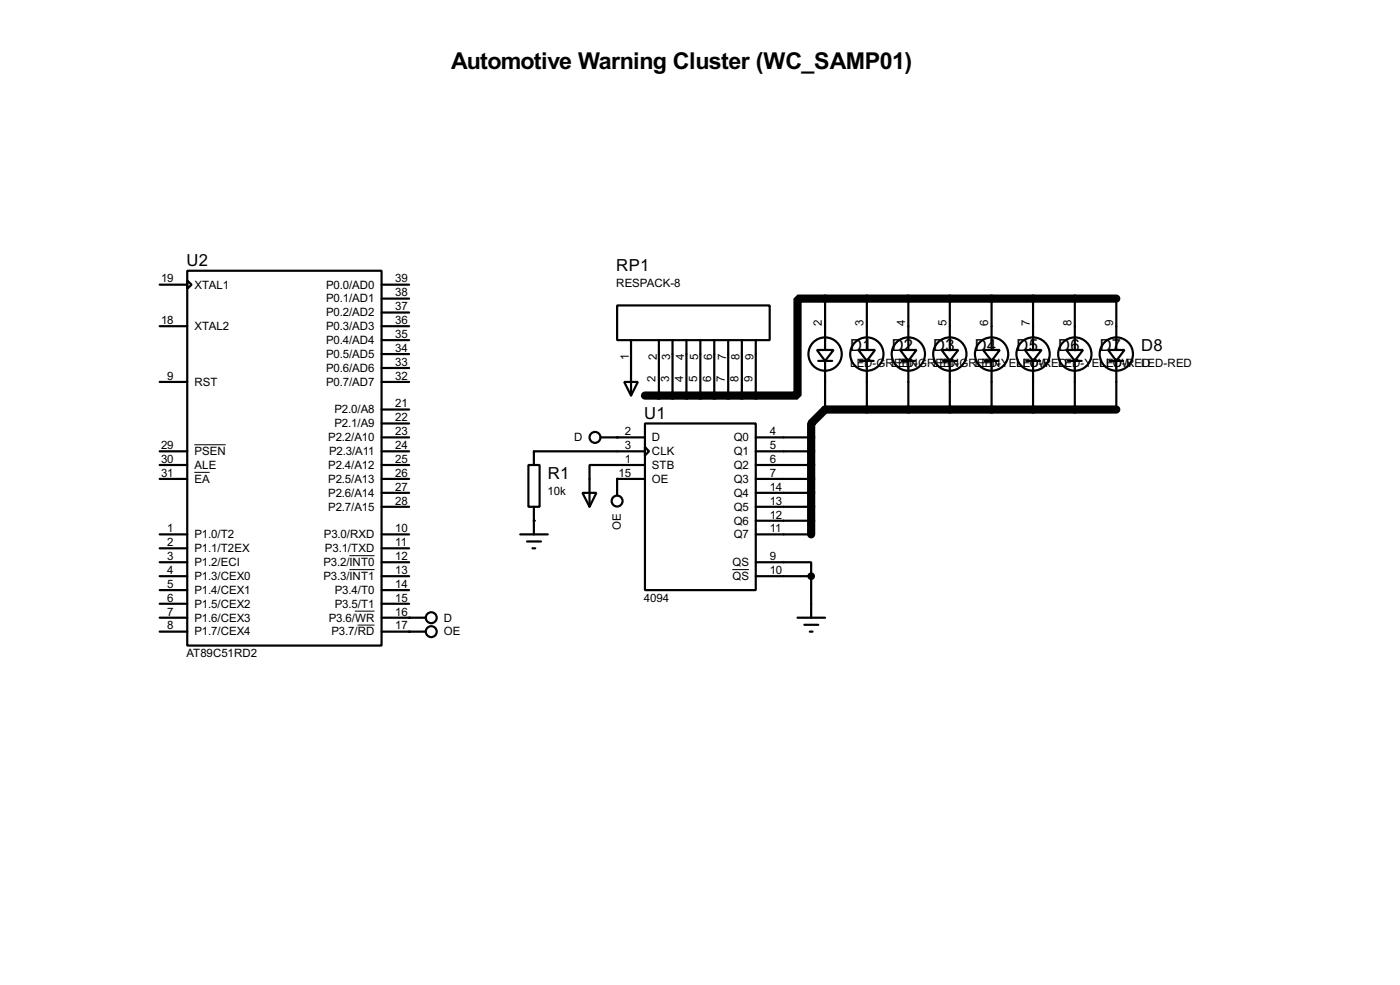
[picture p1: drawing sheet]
<svg xmlns="http://www.w3.org/2000/svg" width="256mm" height="180mm" viewBox="0 0 256 180" stroke-linecap="round" stroke-linejoin="round" font-family="sans-serif">
<path d="M204.5 54.7h-58.4v17.7h-27.9M204.5 75h-53.3l-2.6 2.5v20.3" fill="none" stroke="#000" stroke-width="1.5"/>
<g fill="none" stroke="#000" stroke-width=".4">
<path d="M29.3 59.7h5M29.3 52.1h5M34.3 49.6h35.6v68.6h-35.6zM34.3 51.4l.8 .7-.8 .8zM69.9 59.7h5.1M69.9 52.1h5.1M69.9 54.7h5.1M69.9 57.2h5.1M113.1 55.9h27.9v6.4h-27.9zM151.2 54.7v9.4M158.8 54.7v9.4M166.4 54.7v9.4"/>
<path d="M174 54.7v9.4M181.7 54.7v9.4M189.3 54.7v9.4M196.9 54.7v9.4M204.5 54.7v9.4M29.3 69.9h5M69.9 69.9h5.1M69.9 62.3h5.1M69.9 64.8h5.1M69.9 67.4h5.1M69.9 75h5.1M69.9 77.5h5.1"/>
<path d="M114.4 69.9h2.5l-1.3 2.5zM115.6 62.3v10.1M118.2 77.5h20.3v30.5h-20.3zM120.7 62.3v10.1M123.2 62.3v10.1M125.8 62.3v10.1M128.3 62.3v10.1M130.9 62.3v10.1M133.4 62.3v10.1M135.9 62.3v10.1M138.5 62.3v10.1M149.7 64.1h3l-1.5 2z"/>
<path d="M149.9 66.1h2.6M151.2 66.1v8.9M157.3 64.1h3l-1.5 2zM157.5 66.1h2.6M158.8 66.1v8.9M164.9 64.1h3l-1.5 2zM165.2 66.1h2.5M166.4 66.1v8.9M172.5 64.1h3.1l-1.6 2zM172.8 66.1h2.5M174 66.1v8.9M180.1 64.1h3.1l-1.5 2z"/>
<path d="M180.4 66.1h2.5M181.7 66.1v8.9M187.8 64.1h3l-1.5 2zM188 66.1h2.6M189.3 66.1v8.9M195.4 64.1h3l-1.5 2zM195.6 66.1h2.6M196.9 66.1v8.9M203 64.1h3l-1.5 2zM203.3 66.1h2.5M204.5 66.1v8.9M29.3 82.6h5"/>
<path d="M29.3 85.1h5M29.3 87.7h5M29.3 97.8h5M69.9 80.1h5.1M69.9 82.6h5.1M69.9 85.1h5.1M69.9 87.7h5.1M69.9 90.2h5.1M69.9 92.8h5.1M69.9 97.8h5.1M95.3 97.8h5.1M96.6 99.1h2.5"/>
<path d="M96.8 85.1h2.1v7.7h-2.1zM97.8 92.8v5M106.7 90.2h2.6l-1.3 2.6zM110 80.1h8.2M118.2 81.8l.7 .8-.7 .8zM118.2 85.1h-10.2v7.7M118.2 82.6h-20.4v2.5M118.2 87.7h-5.1v3M138.5 80.1h10.1M138.5 82.6h10.1M138.5 85.1h10.1M138.5 87.7h10.1"/>
<path d="M138.5 90.2h10.1M138.5 92.8h10.1M138.5 95.3h10.1M138.5 97.8h10.1M29.3 105.5h5M29.3 102.9h5M29.3 100.4h5M29.3 113.1h5M29.3 115.6h5M29.3 108h5M29.3 110.5h5M69.9 105.5h5.1"/>
<path d="M69.9 102.9h5.1M69.9 100.4h5.1M69.9 113.1h8.1M69.9 115.6h8.1M69.9 108h5.1M69.9 110.5h5.1M97.6 100.4h.5M138.5 102.9h10.1v2.6M138.5 105.5h10.1M146.1 113.1h5.1M147.4 114.4h2.5M148.4 115.6h.5"/>
<path d="M148.6 105.5v7.6"/>
<circle cx="151.1" cy="64.8" r="3.1"/>
<circle cx="158.8" cy="64.8" r="3.1"/>
<circle cx="166.4" cy="64.8" r="3.1"/>
<circle cx="174" cy="64.8" r="3.1"/>
<circle cx="181.6" cy="64.8" r="3.1"/>
<circle cx="189.2" cy="64.8" r="3.1"/>
<circle cx="196.9" cy="64.8" r="3.1"/>
<circle cx="204.5" cy="64.8" r="3.1"/>
<circle cx="109" cy="80.1" r="1"/>
<circle cx="113" cy="91.7" r="1"/>
<circle cx="79" cy="115.6" r="1"/>
<circle cx="79" cy="113.1" r="1"/>
</g>
<g fill="#000">
<circle cx="97.8" cy="95.3" r=".2"/>
<circle cx="113.1" cy="87.7" r=".2"/>
<circle cx="113.1" cy="80.1" r=".2"/>
<circle cx="75" cy="113.1" r=".2"/>
<circle cx="75" cy="115.6" r=".2"/>
</g>
<path d="M35.6 86.5h2.8M35.6 81.4h5.8M64 104.3h4.6M64 101.7h4.6M65 111.9h3.6M65.5 114.4h3.1M134.2 104.3h3" fill="none" stroke="#000" stroke-width=".18"/>
<circle cx="148.6" cy="105.5" r=".5" fill="#000" stroke="#000" stroke-width=".4"/>
<text font-size="4.8" x="82.7" y="12.7">Automotive Warning Cluster (WC_SAMP01)</text>
<g font-size="3.4">
<text x="34.2" y="48.7">U2</text>
<text x="112.9" y="49.6">RP1</text>
<text x="155.8" y="64.3">D1</text>
<text x="163.4" y="64.3">D2</text>
<text x="171" y="64.3">D3</text>
<text x="178.6" y="64.3">D4</text>
<text x="186.2" y="64.3">D5</text>
<text x="193.9" y="64.3">D6</text>
<text x="201.5" y="64.3">D7</text>
<text x="209.1" y="64.3">D8</text>
<text x="118" y="76.7">U1</text>
<text x="100.4" y="87.7">R1</text>
</g>
<g font-size="2.4">
<text x="29.5" y="51.7">19</text>
<text x="35.6" y="52.8">XTAL1</text>
<text x="59.7" y="52.8">P0.0/AD0</text>
<text x="72.4" y="51.7">39</text>
<text x="112.9" y="52.6">RESPACK-8</text>
<text x="29.5" y="59.3">18</text>
<text x="59.7" y="55.4">P0.1/AD1</text>
<text x="59.7" y="57.9">P0.2/AD2</text>
<text x="72.4" y="54.3">38</text>
<text x="72.4" y="56.8">37</text>
<text x="72.4" y="59.3">36</text>
<text x="150.6" y="59.7" transform="rotate(-90 150.6 59.7)">2</text>
<text x="158.2" y="59.7" transform="rotate(-90 158.2 59.7)">3</text>
<text x="165.8" y="59.7" transform="rotate(-90 165.8 59.7)">4</text>
<text x="173.4" y="59.7" transform="rotate(-90 173.4 59.7)">5</text>
<text x="181.1" y="59.7" transform="rotate(-90 181.1 59.7)">6</text>
<text x="188.7" y="59.7" transform="rotate(-90 188.7 59.7)">7</text>
<text x="196.3" y="59.7" transform="rotate(-90 196.3 59.7)">8</text>
<text x="203.9" y="59.7" transform="rotate(-90 203.9 59.7)">9</text>
<text x="35.6" y="60.4">XTAL2</text>
<text x="59.7" y="60.4">P0.3/AD3</text>
<text x="59.7" y="63">P0.4/AD4</text>
<text x="59.7" y="65.5">P0.5/AD5</text>
<text x="72.4" y="61.9">35</text>
<text x="72.4" y="64.4">34</text>
<text x="115.2" y="66" transform="rotate(-90 115.2 66)">1</text>
<text x="120.3" y="65.9" transform="rotate(-90 120.3 65.9)">2</text>
<text x="122.8" y="65.9" transform="rotate(-90 122.8 65.9)">3</text>
<text x="125.4" y="66" transform="rotate(-90 125.4 66)">4</text>
<text x="127.9" y="66" transform="rotate(-90 127.9 66)">5</text>
<text x="130.5" y="66" transform="rotate(-90 130.5 66)">6</text>
<text x="133" y="65.9" transform="rotate(-90 133 65.9)">7</text>
<text x="135.5" y="65.9" transform="rotate(-90 135.5 65.9)">8</text>
<text x="138.1" y="66" transform="rotate(-90 138.1 66)">9</text>
<text x="30.7" y="69.5">9</text>
<text x="35.6" y="70.6">RST</text>
<text x="59.7" y="68.1">P0.6/AD6</text>
<text x="59.7" y="70.6">P0.7/AD7</text>
<text x="72.4" y="67">33</text>
<text x="72.4" y="69.5">32</text>
<text x="120.1" y="69.9" transform="rotate(-90 120.1 69.9)">2</text>
<text x="122.6" y="69.9" transform="rotate(-90 122.6 69.9)">3</text>
<text x="125.2" y="69.9" transform="rotate(-90 125.2 69.9)">4</text>
<text x="127.7" y="69.9" transform="rotate(-90 127.7 69.9)">5</text>
<text x="130.3" y="69.9" transform="rotate(-90 130.3 69.9)">6</text>
<text x="132.8" y="69.9" transform="rotate(-90 132.8 69.9)">7</text>
<text x="135.3" y="69.9" transform="rotate(-90 135.3 69.9)">8</text>
<text x="137.9" y="69.9" transform="rotate(-90 137.9 69.9)">9</text>
<text x="155.7" y="67.3">LED-GRLEEEDN-GRLEEEDN-GRLEEEDN-YELLOW</text>
<text x="186.2" y="67.3">LED-RELDED-YELLOW</text>
<text x="201.4" y="67.3">LED-RELDED-RED</text>
<text x="61.3" y="75.7">P2.0/A8</text>
<text x="72.4" y="74.6">21</text>
<text x="72.4" y="77.1">22</text>
<text x="29.5" y="82.2">29</text>
<text x="35.6" y="83.3">PSEN</text>
<text x="60.1" y="80.8">P2.2/A10</text>
<text x="60.3" y="83.3">P2.3/A11</text>
<text x="61.3" y="78.2">P2.1/A9</text>
<text x="72.4" y="79.7">23</text>
<text x="72.4" y="82.2">24</text>
<text x="105.2" y="80.8">D</text>
<text x="114.5" y="79.7">2</text>
<text x="114.5" y="82.2">3</text>
<text x="119.4" y="80.8">D</text>
<text x="119.4" y="83.3">CLK</text>
<text x="134.4" y="80.8">Q0</text>
<text x="134.4" y="83.3">Q1</text>
<text x="141" y="79.7">4</text>
<text x="141" y="82.2">5</text>
<text x="29.5" y="84.7">30</text>
<text x="29.5" y="87.3">31</text>
<text x="35.6" y="85.8">ALE</text>
<text x="35.6" y="88.4">EA</text>
<text x="60.1" y="85.8">P2.4/A12</text>
<text x="60.1" y="88.4">P2.5/A13</text>
<text x="72.4" y="84.7">25</text>
<text x="72.4" y="87.3">26</text>
<text x="72.4" y="89.8">27</text>
<text x="113.3" y="87.3">15</text>
<text x="114.5" y="84.7">1</text>
<text x="119.4" y="85.8">STB</text>
<text x="119.4" y="88.4">OE</text>
<text x="134.4" y="85.8">Q2</text>
<text x="134.4" y="88.4">Q3</text>
<text x="141" y="84.7">6</text>
<text x="141" y="87.3">7</text>
<text x="141" y="89.8">14</text>
<text x="60.1" y="93.5">P2.7/A15</text>
<text x="60.1" y="90.9">P2.6/A14</text>
<text x="72.4" y="92.4">28</text>
<text x="100.3" y="90.7">10k</text>
<text x="134.4" y="90.9">Q4</text>
<text x="134.4" y="93.5">Q5</text>
<text x="141" y="92.4">13</text>
<text x="141" y="94.9">12</text>
<text x="30.7" y="97.4">1</text>
<text x="30.7" y="100">2</text>
<text x="35.6" y="98.5">P1.0/T2</text>
<text x="35.6" y="101.1">P1.1/T2EX</text>
<text x="59.3" y="98.5">P3.0/RXD</text>
<text x="59.5" y="101.1">P3.1/TXD</text>
<text x="72.4" y="97.4">10</text>
<text x="72.4" y="100">11</text>
<text x="113.8" y="97" transform="rotate(-90 113.8 97)">OE</text>
<text x="134.4" y="96">Q6</text>
<text x="134.4" y="98.5">Q7</text>
<text x="141" y="97.4">11</text>
<text x="30.7" y="102.5">3</text>
<text x="30.7" y="105.1">4</text>
<text x="30.7" y="107.6">5</text>
<text x="35.6" y="103.6">P1.2/ECI</text>
<text x="35.6" y="106.2">P1.3/CEX0</text>
<text x="59.2" y="103.6">P3.2/INT0</text>
<text x="59.2" y="106.2">P3.3/INT1</text>
<text x="72.4" y="102.5">12</text>
<text x="72.4" y="105.1">13</text>
<text x="72.4" y="107.6">14</text>
<text x="134.2" y="103.6">QS</text>
<text x="134.2" y="106.2">QS</text>
<text x="141" y="102.5">9</text>
<text x="141" y="105.1">10</text>
<text x="30.7" y="110.1">6</text>
<text x="30.7" y="112.7">7</text>
<text x="35.6" y="108.7">P1.4/CEX1</text>
<text x="35.6" y="111.2">P1.5/CEX2</text>
<text x="35.6" y="113.8">P1.6/CEX3</text>
<text x="60.2" y="113.8">P3.6/WR</text>
<text x="61.3" y="108.7">P3.4/T0</text>
<text x="61.3" y="111.2">P3.5/T1</text>
<text x="72.4" y="112.7">16</text>
<text x="72.4" y="110.1">15</text>
<text x="81.3" y="113.8">D</text>
<text x="118" y="110.1">4094</text>
<text x="30.7" y="115.2">8</text>
<text x="35.6" y="116.3">P1.7/CEX4</text>
<text x="60.7" y="116.3">P3.7/RD</text>
<text x="72.4" y="115.2">17</text>
<text x="81.3" y="116.3">OE</text>
<text x="34.1" y="120.3">AT89C51RD2</text>
</g>
</svg>
